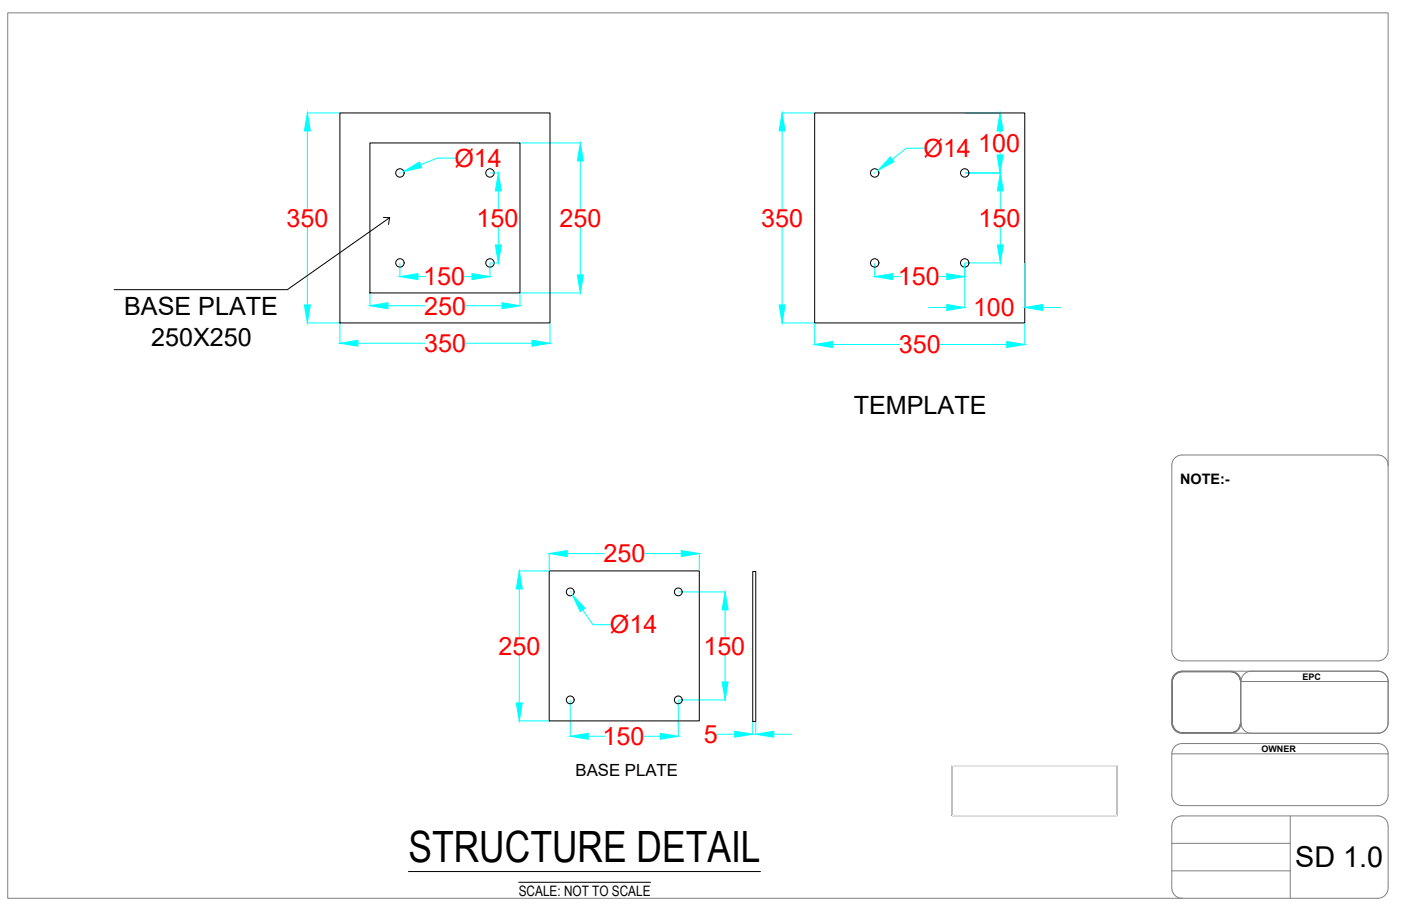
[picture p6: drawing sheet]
<svg xmlns="http://www.w3.org/2000/svg" width="432mm" height="279mm" viewBox="0 0 432 279" stroke-linecap="round" stroke-linejoin="round" font-family="sans-serif">
<!-- layer: 0 -->
<g fill="none" stroke="#000" stroke-width=".31">
<path d="M104.8 34.8h64.7v64.8h-64.7zM251.1 34.8h64.7v64.8h-64.7zM114 44.1h46.3v46.2h-46.3zM118.1 67l2 .1-.4 2.1M120.1 67.1l-31.5 22.2h-53.4M169.3 176.1h46.2v46.2h-46.2zM232 176.2h.9v46.3h-.9zM362.2 208a3.1 3.1 0 0 1 2.3-.9h14.7a3.3 3.3 0 0 1 3.1 4v11.7a3.1 3.1 0 0 1-1.4 2.6l-1.6 .6h-14.8l-1.2-.3-1-.6-.7-1.1-.3-1.3 .1-12.8 .3-1zM293.4 236.1h50.9v15.4h-50.9zM125.9 268.8h108.5M159.9 272.1h40.6"/>
<circle cx="123.3" cy="53.3" r="1.3"/>
<circle cx="151" cy="53.3" r="1.3"/>
<circle cx="269.6" cy="53.3" r="1.3"/>
<circle cx="297.3" cy="53.3" r="1.3"/>
<circle cx="123.3" cy="81.1" r="1.3"/>
<circle cx="151" cy="81.1" r="1.3"/>
<circle cx="269.6" cy="81.1" r="1.3"/>
<circle cx="297.3" cy="81.1" r="1.3"/>
<circle cx="175.7" cy="182.5" r="1.2"/>
<circle cx="209.1" cy="182.5" r="1.2"/>
<circle cx="175.7" cy="215.8" r="1.2"/>
<circle cx="209.1" cy="215.8" r="1.2"/>
</g>
<g fill="none" stroke="#808080" stroke-width=".31">
<path d="M362.1 141.2a3.2 3.2 0 0 1 2.2-.9h60.4a3.2 3.2 0 0 1 3.1 3.2v57.1a3.2 3.2 0 0 1-3.1 3.2h-60.4a3.2 3.2 0 0 1-3.1-3.2v-57.1a3.2 3.2 0 0 1 .9-2.3zM427.8 143.5v-139.5h-425.4v273h361.9M362 208.3a3.1 3.1 0 0 1 2.5-1.2h14.7a3.1 3.1 0 0 1 3.1 3.2v12.5a3.1 3.1 0 0 1-3.1 3.2h-14.7a3.1 3.1 0 0 1-3.2-3.2v-12.5l.1-.8zM362.1 207.9a3.2 3.2 0 0 1 2.2-.9h60.4a3.2 3.2 0 0 1 3.1 3.2v12.8a3.2 3.2 0 0 1-3.1 3.1h-60.4a3.2 3.2 0 0 1-3.1-3.1v-12.8a3.2 3.2 0 0 1 .9-2.3zM379.3 207a3.2 3.2 0 0 1 3.2 3.2M382.5 210.2v12.8M382.5 210.2h45.3M385.7 207a3.2 3.2 0 0 0-3.2 3.2M361.2 232.5v12.8a3.2 3.2 0 0 0 3.1 3.1h60.4a3.2 3.2 0 0 0 3.1-3.1v-12.8M361.2 232.5h66.6M361.2 232.5a3.2 3.2 0 0 1 3.1-3.2h60.4a3.2 3.2 0 0 1 3.1 3.2M382.5 223a3.2 3.2 0 0 1-3.2 3.1"/>
<path d="M382.5 223a3.2 3.2 0 0 0 3.2 3.1M362.1 252.5a3.2 3.2 0 0 1 2.2-.9h60.4a3.2 3.2 0 0 1 3.1 3.2v19a3.2 3.2 0 0 1-3.1 3.2h-60.4a3.2 3.2 0 0 1-3.1-3.2v-19a3.2 3.2 0 0 1 .9-2.3zM397.7 251.6v25.4M361.2 268.6h36.5M361.2 260.1h36.5"/>
</g>
<!-- layer: Dimension -->
<g fill="none" stroke="#0ff" stroke-width=".31">
<path d="M94.6 34.8h10M241 34.8h9.9M297.5 34.8h10.8M94.7 40.4v24M123.2 53.3h.1M123.3 53.3v.1M140.3 48.8h-5.5l-5.2 2M151.2 53.3h2.5M153.6 58.9v5.5M160.5 44.1h18.5M178.9 49.6v14.8M241.1 40.4v24"/>
<path d="M269.6 53.3v.1M284.9 45.7h-5.5l-4.4 3.4M297.5 53.3h10.9M308.2 40.4v.8M308.2 46.9v.9M308.3 58.9v5.5M94.7 70.1v23.9M153.6 70.1v5.4M178.9 70.1v14.7M241.1 70.1v23.9M308.3 70.1v5.4M94.6 99.6h10"/>
<path d="M104.8 99.8v6.1M114 90.5v3.9M119.6 94.3h11.4M123.3 81.3v4.1M128.8 85.3h2.5M143 85.3h2.5M143.3 94.3h11.4M151 81.3v4.1M151.2 81.1h2.5M160.3 90.5v3.9M160.5 90.3h18.5M169.5 99.8v6.1"/>
<path d="M241 99.6h9.9M251.1 99.8v6.5M269.6 81.3v4.1M275.1 85.3h2.5M286.2 94.8h5.6M289.3 85.3h2.5M297.3 81.3l.1 13.6M297.5 81.1h10.9M315.8 81.3v13.6M315.8 99.8v6.5M321.4 94.8h5.5M110.3 105.9h20.7"/>
<path d="M143.3 105.9h20.7M256.6 106.2h20.7M289.6 106.2h20.7M160 176.1h9.1M169.3 170.6v5.3M174.8 170.7h11.4M198.6 170.7h11.4M215.5 170.6v5.3M160 181.6v14.7M175.7 182.5v.1M179.6 188.1l3.2 4.6h5.5M209.2 182.5h14.4"/>
<path d="M223.5 188.1v8.2M160 202v14.8M175.7 216v11.1M209.1 216v11.1M209.2 215.9h14.4M223.5 202v8.3M160 222.3h9.1M181.3 227.1h5.2M198.3 227.1h5.2M220.9 226.4h5.6M232 222.7v3.8M232.9 222.7v3.8"/>
<path d="M238.5 226.4h5.5"/>
</g>
<g fill="#0ff" stroke="#0ff" stroke-width=".31">
<path d="M175.7 227.1l5.6-1v1.9z"/>
<path d="M203.5 226.1l5.6 1-5.6 .9z"/>
<path d="M222.6 210.3h1.8l-.9 5.6z"/>
<path d="M223.5 182.5l.9 5.6h-1.8z"/>
<path d="M123.3 85.3l5.5-.9v1.8z"/>
<path d="M145.5 84.4l5.5 .9-5.5 .9z"/>
<path d="M114 94.3l5.6-.9v1.8z"/>
<path d="M154.7 93.4l5.6 .9-5.6 .9z"/>
<path d="M177.9 84.8h1.9l-.9 5.5z"/>
<path d="M178.9 44.1l.9 5.5h-1.9z"/>
<path d="M104.8 105.9l5.5-1v1.9z"/>
<path d="M164 104.9l5.5 1-5.5 .9z"/>
<path d="M93.8 94h1.9l-1 5.6z"/>
<path d="M94.7 34.8l1 5.6h-1.9z"/>
<path d="M269.6 85.3l5.5-.9v1.8z"/>
<path d="M291.8 84.4l5.5 .9-5.5 .9z"/>
<path d="M308.3 53.3l.9 5.6h-1.8z"/>
<path d="M307.4 75.5h1.8l-.9 5.6z"/>
<path d="M240.1 94h1.9l-.9 5.6z"/>
<path d="M241.1 34.8l.9 5.6h-1.9z"/>
<path d="M307.3 47.8h1.8l-.9 5.5z"/>
<path d="M308.2 34.8l.9 5.6h-1.8z"/>
<path d="M210 169.8l5.5 .9-5.5 .9z"/>
<path d="M169.3 170.7l5.5-.9v1.8z"/>
<path d="M159.1 216.8h1.9l-1 5.5z"/>
<path d="M160 176.1l1 5.5h-1.9z"/>
<path d="M232.9 226.4l5.6-.9v1.9z"/>
<path d="M226.5 225.5l5.5 .9-5.5 1z"/>
<path d="M176.4 183.5l4 4.1-1.6 1z"/>
<path d="M153.6 53.3l.9 5.6h-1.8z"/>
<path d="M152.7 75.5h1.8l-.9 5.6z"/>
<path d="M124.5 52.9l4.8-3 .7 1.8z"/>
<path d="M274.4 48.4l1.1 1.5-4.9 2.6z"/>
<path d="M291.8 93.9l5.6 .9-5.6 .9z"/>
<path d="M315.8 94.8l5.6-.9v1.8z"/>
<path d="M251.1 106.2l5.5-.9v1.9z"/>
<path d="M310.3 105.3l5.5 .9-5.5 1z"/>
</g>
<!-- layer: 0 -->
<path d="M293.4 236.1h50.9v15.4h-50.9z" fill="none" stroke="#fff" stroke-width=".31"/>
<text font-size="13.3" x="125.9" y="266">STRUCTURE DETAIL</text>
<text font-size="8.9" x="399.2" y="267.4">SD 1.0</text>
<g font-size="7.8" fill="#f00">
<text x="301.5" y="46.8">100</text>
<text x="140" y="51.4">Ø14</text>
<text x="284.6" y="48.4">Ø14</text>
<text x="88.3" y="69.9">350</text>
<text x="146.9" y="69.9">150</text>
<text x="172.5" y="69.9">250</text>
<text x="234.6" y="69.9">350</text>
<text x="301.6" y="69.9">150</text>
<text x="130.4" y="88">150</text>
<text x="276.8" y="88">150</text>
<text x="130.7" y="97">250</text>
<text x="299.9" y="97.6">100</text>
<text x="130.7" y="108.6">350</text>
<text x="277" y="109">350</text>
<text x="186" y="173.4">250</text>
<text x="188" y="195.3">Ø14</text>
<text x="153.6" y="201.9">250</text>
<text x="216.8" y="201.9">150</text>
<text x="185.7" y="229.8">150</text>
<text x="216.9" y="229.2">5</text>
</g>
<g font-size="7.8">
<text x="38.3" y="97.3">BASE PLATE</text>
<text x="46.6" y="106.6">250X250</text>
<text x="263.1" y="127.8">TEMPLATE</text>
</g>
<text font-size="5.2" x="177.4" y="239.4">BASE PLATE</text>
<g font-size="4.4">
<text x="363.8" y="149.1">NOTE:-</text>
<text x="159.9" y="276.2">SCALE: NOT TO SCALE</text>
</g>
<g font-size="2.8">
<text x="401.5" y="209.7">EPC</text>
<text x="388.8" y="232">OWNER</text>
</g>
</svg>
